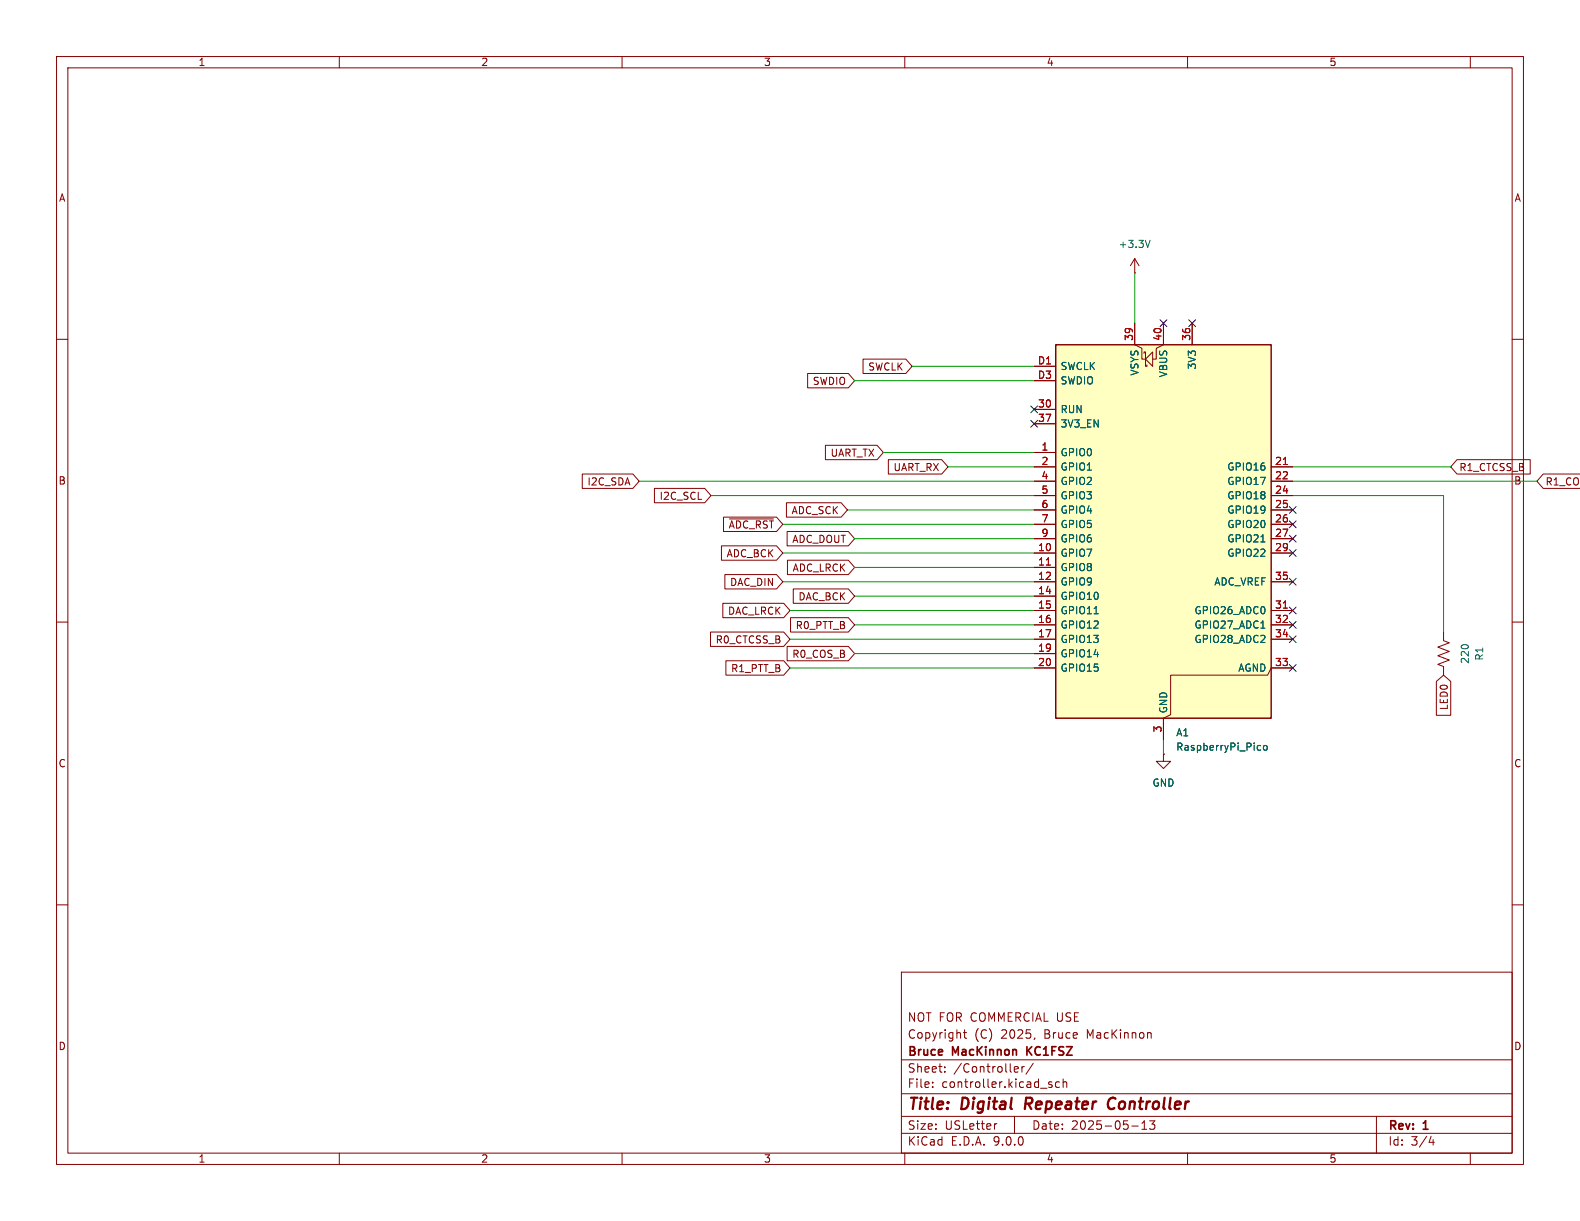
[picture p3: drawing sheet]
<svg xmlns="http://www.w3.org/2000/svg" width="279mm" height="216mm" viewBox="0 0 279 216" stroke-linecap="round" stroke-linejoin="round" font-family="sans-serif">
<g fill="none" stroke="#840000" stroke-width=".18">
<path d="M10 10h259.4v195.9h-259.4zM12 12h255.4v191.9h-255.4zM60 10v2M110 10v2M160 10v2M210 10v2M260 10v2M200.7 48.3h.1M200.7 45.7l-.8 1.3M200.7 45.7l.7 1.3M200.7 45.7v2.6M10 60h2"/>
<path d="M267.4 60h2M10 110h2M267.4 110h2M10 160h2M159.4 171.9h108v32h-108zM267.4 160h2M159.4 197.4h108M159.4 193.4h108M159.4 187.4h108M164.9 192.1v.2M164.9 191.4v.1M167.1 189.4v.2"/>
<path d="M167.1 188.7v.1M170.4 182.6h.5M170.6 182.1v1.3l.3 .2M176.3 198.7l-.3 .1M179.4 197.4v3M179.6 188.6l.4 .1 .1 .2-.7 .2M180 189.5l-.4 .1M180.7 188.6v1M181.1 188.6l-.2 .1-.2 .2M182.7 188l-1.3 1.9M183 183.5l-.1 .3M185.5 191.7l.5 .2 .1 .2-.2 .2-.5-.1"/>
<path d="M185.5 191.4h.5M187.4 191.4l-.5-.1-.3 .3v.4l.2 .2h.6M188 191.4l.2-.1 .4 .1v.9M188 190.8v1.5M200.1 199.1h1.2M201.9 199.7h.9M201.9 198.6l.5-.4v1.5M203.3 198.2h.9l-.5 .6 .4 .1v.6l-.2 .2h-.4l-.2-.2M203.5 182.7l.1 .9M243.4 197.4v6.5M60 203.9v2M110 203.9v2"/>
<path d="M159.4 200.4h108M160 203.9v2M210 203.9v2M253.1 200.9l-.4 1.1h.9M253.4 201.5v1M260 203.9v2"/>
</g>
<path d="M181.5 194.1l-.3 2M196.9 194.1a1.13 1.13 0 0 0-1 .7 1.13 1.13 0 0 0 .3 1.2l.3 .1 .4-.1" fill="none" stroke="#840000" stroke-width=".4"/>
<path d="M181.6 185.1v1.5M182.5 185.1l-.9 .8" fill="none" stroke="#840000" stroke-width=".3"/>
<path d="M203.4 42.5l-.4 1.3" fill="none" stroke="#006464" stroke-width=".18"/>
<path d="M186.7 61h38.1v66h-38.1z" fill="#ffffc2"/>
<path d="M186.7 61h38.1v66h-38.1z" fill="none" stroke="#840000" stroke-width=".25"/>
<g fill="none" stroke="#840000" stroke-width=".18">
<path d="M200.7 57.2v3.8l1.2 .6v1.9h.7M205.7 57.2v3.8l-1.2 .6v1.9h-.7M210.8 57.2v3.8M142.8 66h7.2l1.1 1.3-1.1 1.3h-7.2zM146 78.7h9.1l1.1 1.3-1.1 1.3h-9.1zM152.6 63.5h7.6l1.1 1.3-1.1 1.2h-7.6zM182.9 64.8h3.8M182.9 67.3h3.8M182.9 72.4h3.8M182.9 74.9h3.8M202.3 62.5v-.3h.3v2.6h.2v-.3M202.6 63.5l1.2-1.3v2.6z"/>
<path d="M103 83.8h8.9l1.1 1.3-1.1 1.3h-8.9zM115.7 86.4h8.9l1.1 1.2-1.1 1.3h-8.9zM127.6 96.5h9.7l1.1 1.3-1.1 1.3h-9.7zM127.9 91.4h9.4l1.1 1.3-1.1 1.3h-9.4zM129 91.8h7.8M139.1 88.9h9.6l1.2 1.3-1.2 1.2h-9.6zM139.2 94h10.8l1.1 1.3-1.1 1.2h-10.8zM139.3 99.1h10.7l1.1 1.2-1.1 1.3h-10.7zM157.1 81.3h9.4l1.1 1.3-1.1 1.2h-9.4zM182.9 80h3.8M182.9 82.6h3.8M182.9 85.1h3.8"/>
<path d="M182.9 87.6h3.8M182.9 90.2h3.8M182.9 92.7h3.8M182.9 95.3h3.8M182.9 97.8h3.8M224.8 82.6h3.8M224.8 85.1h3.8M224.8 87.6h3.8M224.8 90.2h3.8M224.8 92.7h3.8M224.8 95.3h3.8M224.8 97.8h3.8"/>
<path d="M257.7 81.3h12.9v2.5h-12.9l-1.2-1.2zM279.4 83.8h-6.5l-1.1 1.3 1.1 1.3h6.5M125.6 111.8h13l1.1 1.2-1.1 1.3h-13zM127.8 106.7h10.8l1.1 1.3-1.1 1.2h-10.8zM128.2 101.6h9.1l1.1 1.3-1.1 1.2h-9.1zM128.4 116.8h10.2l1.1 1.3-1.1 1.3h-10.2zM139.2 114.3h10.8l1.1 1.3-1.1 1.2h-10.8zM139.8 109.2h10.2l1.1 1.3-1.1 1.3h-10.2zM140.3 104.1h9.7l1.1 1.3-1.1 1.3h-9.7zM182.9 100.3h3.8M182.9 102.9h3.8M182.9 105.4h3.8"/>
<path d="M182.9 108h3.8M182.9 110.5h3.8M182.9 113h3.8M182.9 115.6h3.8M182.9 118.1h3.8M224.8 102.9h3.8M224.8 108h3.8M224.8 110.5h3.8M224.8 113h3.8M228.6 118.1h-3.8l-.6 1.3h-17.2v7l-1.3 .6v3.8M255.3 111.8v1.5l1 .4-2 .7 2 .8-2 .8 2 .7-2 .8 1 .4v1.5M205.7 133.4v1.2h1.3l-1.3 1.3-1.2-1.3h1.2"/>
<path d="M205.7 133.4h.1M254 120.5l1.3-1.1 1.2 1.1v6h-2.5z"/>
</g>
<path d="M185 99.9h.8M226.9 82.1h.8M226.9 107.5h.8" fill="none" stroke="#a90000" stroke-width=".18"/>
<path d="M223 95.8h.7M193.5 108.5h.7M223 111.1h.7M222.6 131.8l.3 .1M222.9 132.6l-.3 .1M223.5 131.9l.2-.1 .3 .1 .1 .5-.1 .2-.3 .1-.2-.2z" fill="none" stroke="#006464" stroke-width=".18"/>
<g fill="none" stroke="#009600" stroke-width=".18">
<path d="M200.7 48.3v8.9M151.1 67.3h31.8M161.3 64.8h21.6M113 85.1h69.9M125.7 87.6h57.2M138.4 92.7h44.5M138.4 97.8h44.5M149.9 90.2h33M151.1 95.3h31.8M156.2 80h26.7M167.6 82.6h15.3M228.6 85.1h43.2"/>
<path d="M228.6 87.6h26.7v24.2M228.6 82.6h27.9M138.4 102.9h44.5M139.7 113h43.2M139.7 108h43.2M139.7 118.1h43.2M151.1 105.4h31.8M151.1 110.5h31.8M151.1 115.6h31.8M151.1 100.3h31.8M205.7 130.8v2.6"/>
</g>
<g fill="none" stroke="#000084" stroke-width=".18">
<path d="M205.1 56.5l1.2 1.3M206.3 56.5l-1.2 1.3M210.2 56.5l1.2 1.3M211.4 56.5l-1.2 1.3M182.3 74.3l1.2 1.2M182.3 71.8l1.2 1.2M183.5 74.3l-1.2 1.2M183.5 71.8l-1.2 1.2M228 97.2l1.2 1.2M228 94.6l1.2 1.3M228 89.6l1.2 1.2M228 92.1l1.2 1.2"/>
<path d="M229.2 97.2l-1.2 1.2M229.2 94.6l-1.2 1.3M229.2 89.6l-1.2 1.2M229.2 92.1l-1.2 1.2M228 102.3l1.2 1.2M228 107.3l1.2 1.3M228 109.9l1.2 1.2M228 117.5l1.2 1.2M228 112.4l1.2 1.2M229.2 102.3l-1.2 1.2M229.2 107.3l-1.2 1.3M229.2 109.9l-1.2 1.2"/>
<path d="M229.2 117.5l-1.2 1.2M229.2 112.4l-1.2 1.2"/>
</g>
<g font-size="2.8" fill="#840000">
<text x="160.4" y="196.8">Title:</text>
<text x="170.1" y="196.8">Digital</text>
<text x="182.1" y="196.8">Repeater</text>
<text x="197.6" y="196.8">Controller</text>
</g>
<g font-size="2.1" fill="#840000">
<text x="160.4" y="183.9">Copyright</text>
<text x="160.4" y="180.9">NOT FOR COMMERCIAL USE</text>
<text x="172.3" y="183.9">(C)</text>
<text x="177.1" y="183.9">2025,</text>
<text x="184.8" y="183.9">Bruce</text>
<text x="192.5" y="183.9">MacKinnon</text>
<text x="160.4" y="189.9">Sheet:</text>
<text x="160.4" y="187.1">Bruce</text>
<text x="168.5" y="187.1">MacKinnon</text>
<text x="168.6" y="189.9">/Controller/</text>
<text x="182.2" y="187.1">KC1FSZ</text>
<text x="160.4" y="192.6">File:</text>
<text x="166.5" y="192.6">controller.kicad_sch</text>
<text x="160.4" y="202.8">KiCad</text>
<text x="160.4" y="200">Size:</text>
<text x="167.1" y="200">USLetter</text>
<text x="168.1" y="202.8">E.D.A.</text>
<text x="175.7" y="202.8">9.0.0</text>
<text x="182.4" y="200">Date:</text>
<text x="189.4" y="200">2025-05-13</text>
<text x="245.4" y="200.2">Rev:</text>
<text x="245.4" y="202.8">Id:</text>
<text x="249.5" y="202.8">3/4</text>
<text x="251.8" y="200.2">1</text>
</g>
<g font-size="1.8" fill="#840000">
<text x="35" y="11.9">1</text>
<text x="85" y="11.9">2</text>
<text x="135" y="11.9">3</text>
<text x="185" y="11.9">4</text>
<text x="235" y="11.9">5</text>
<text x="10.3" y="35.9">A</text>
<text x="267.7" y="35.9">A</text>
<text x="153.4" y="65.7">SWCLK</text>
<text x="143.6" y="68.3">SWDIO</text>
<text x="146.8" y="81">UART_TX</text>
<text x="157.9" y="83.5">UART_RX</text>
<text x="258" y="83.5">R1_CTCSS_B</text>
<text x="10.3" y="85.9">B</text>
<text x="103.8" y="86">I2C_SDA</text>
<text x="116.5" y="88.6">I2C_SCL</text>
<text x="267.7" y="85.9">B</text>
<text x="273.2" y="86">R1_COS_</text>
<text x="128.8" y="93.7">~{ADC_RST}</text>
<text x="139.9" y="91.1">ADC_SCK</text>
<text x="128.4" y="98.7">ADC_BCK</text>
<text x="140" y="96.2">ADC_DOUT</text>
<text x="140.1" y="101.3">ADC_LRCK</text>
<text x="129" y="103.8">DAC_DIN</text>
<text x="141.1" y="106.4">DAC_BCK</text>
<text x="126.5" y="114">R0_CTCSS_B</text>
<text x="128.6" y="108.9">DAC_LRCK</text>
<text x="140.6" y="111.4">R0_PTT_B</text>
<text x="129.2" y="119.1">R1_PTT_B</text>
<text x="140" y="116.5">R0_COS_B</text>
<text x="256.2" y="125.7" transform="rotate(-90 256.2 125.7)">LED0</text>
<text x="10.3" y="135.9">C</text>
<text x="267.7" y="135.9">C</text>
<text x="10.3" y="185.9">D</text>
<text x="267.7" y="185.9">D</text>
<text x="35" y="205.8">1</text>
<text x="85" y="205.8">2</text>
<text x="135" y="205.8">3</text>
<text x="185" y="205.8">4</text>
<text x="235" y="205.8">5</text>
</g>
<g font-size="1.8" fill="#006464">
<text x="197.7" y="44">+3.3V</text>
<text x="187.5" y="65.6">SWCLK</text>
<text x="211.7" y="65.4" transform="rotate(-90 211.7 65.4)">3V3</text>
<text x="187.5" y="68.2">SWDIO</text>
<text x="201.5" y="66.5" transform="rotate(-90 201.5 66.5)">VSYS</text>
<text x="206.6" y="66.8" transform="rotate(-90 206.6 66.8)">VBUS</text>
<text x="187.5" y="73.3">RUN</text>
<text x="187.5" y="75.8">3V3_EN</text>
<text x="187.5" y="80.9">GPIO0</text>
<text x="187.5" y="83.4">GPIO1</text>
<text x="216.9" y="83.4">GPIO16</text>
<text x="187.5" y="86">GPIO2</text>
<text x="187.5" y="88.5">GPIO3</text>
<text x="216.9" y="86">GPIO17</text>
<text x="216.9" y="88.5">GPIO18</text>
<text x="187.5" y="91">GPIO4</text>
<text x="187.5" y="93.6">GPIO5</text>
<text x="216.9" y="91">GPIO19</text>
<text x="216.9" y="93.6">GPIO20</text>
<text x="187.5" y="96.1">GPIO6</text>
<text x="187.5" y="98.7">GPIO7</text>
<text x="187.5" y="101.2">GPIO8</text>
<text x="216.9" y="96.1">GPIO21</text>
<text x="216.9" y="98.7">GPIO22</text>
<text x="187.5" y="103.7">GPIO9</text>
<text x="187.5" y="106.3">GPIO10</text>
<text x="214.6" y="103.7">ADC_VREF</text>
<text x="187.5" y="108.8">GPIO11</text>
<text x="187.5" y="111.4">GPIO12</text>
<text x="187.5" y="113.9">GPIO13</text>
<text x="211.1" y="108.8">GPIO26_ADC0</text>
<text x="211.1" y="111.4">GPIO27_ADC1</text>
<text x="211.1" y="113.9">GPIO28_ADC2</text>
<text x="187.5" y="116.4">GPIO14</text>
<text x="187.5" y="119">GPIO15</text>
<text x="218.9" y="119">AGND</text>
<text x="259.9" y="117.5" transform="rotate(-90 259.9 117.5)">220</text>
<text x="262.5" y="116.9" transform="rotate(-90 262.5 116.9)">R1</text>
<text x="206.6" y="126.2" transform="rotate(-90 206.6 126.2)">GND</text>
<text x="207.9" y="130.4">A1</text>
<text x="207.9" y="132.9">RaspberryPi_Pico</text>
<text x="203.7" y="139.3">GND</text>
</g>
<g font-size="1.8" fill="#a90000">
<text x="183.4" y="64.5">D1</text>
<text x="200.4" y="60.4" transform="rotate(-90 200.4 60.4)">39</text>
<text x="205.5" y="60.4" transform="rotate(-90 205.5 60.4)">40</text>
<text x="210.6" y="60.4" transform="rotate(-90 210.6 60.4)">36</text>
<text x="183.4" y="67.1">D3</text>
<text x="183.5" y="72.1">30</text>
<text x="183.5" y="74.7">37</text>
<text x="184.1" y="79.8">1</text>
<text x="184.1" y="82.3">2</text>
<text x="225.4" y="82.3">21</text>
<text x="184.1" y="84.8">4</text>
<text x="184.1" y="87.4">5</text>
<text x="184.1" y="89.9">6</text>
<text x="225.4" y="84.8">22</text>
<text x="225.4" y="87.4">24</text>
<text x="225.4" y="89.9">25</text>
<text x="184.1" y="92.5">7</text>
<text x="184.1" y="95">9</text>
<text x="225.4" y="92.5">26</text>
<text x="225.4" y="95">27</text>
<text x="183.5" y="97.5">10</text>
<text x="183.5" y="100.1">11</text>
<text x="225.4" y="97.5">29</text>
<text x="183.5" y="102.6">12</text>
<text x="183.5" y="105.2">14</text>
<text x="183.5" y="107.7">15</text>
<text x="225.4" y="102.6">35</text>
<text x="225.4" y="107.7">31</text>
<text x="183.5" y="110.2">16</text>
<text x="183.5" y="112.8">17</text>
<text x="225.4" y="110.2">32</text>
<text x="225.4" y="112.8">34</text>
<text x="183.5" y="115.3">19</text>
<text x="183.5" y="117.9">20</text>
<text x="225.4" y="117.9">33</text>
<text x="205.5" y="129.6" transform="rotate(-90 205.5 129.6)">3</text>
</g>
</svg>
